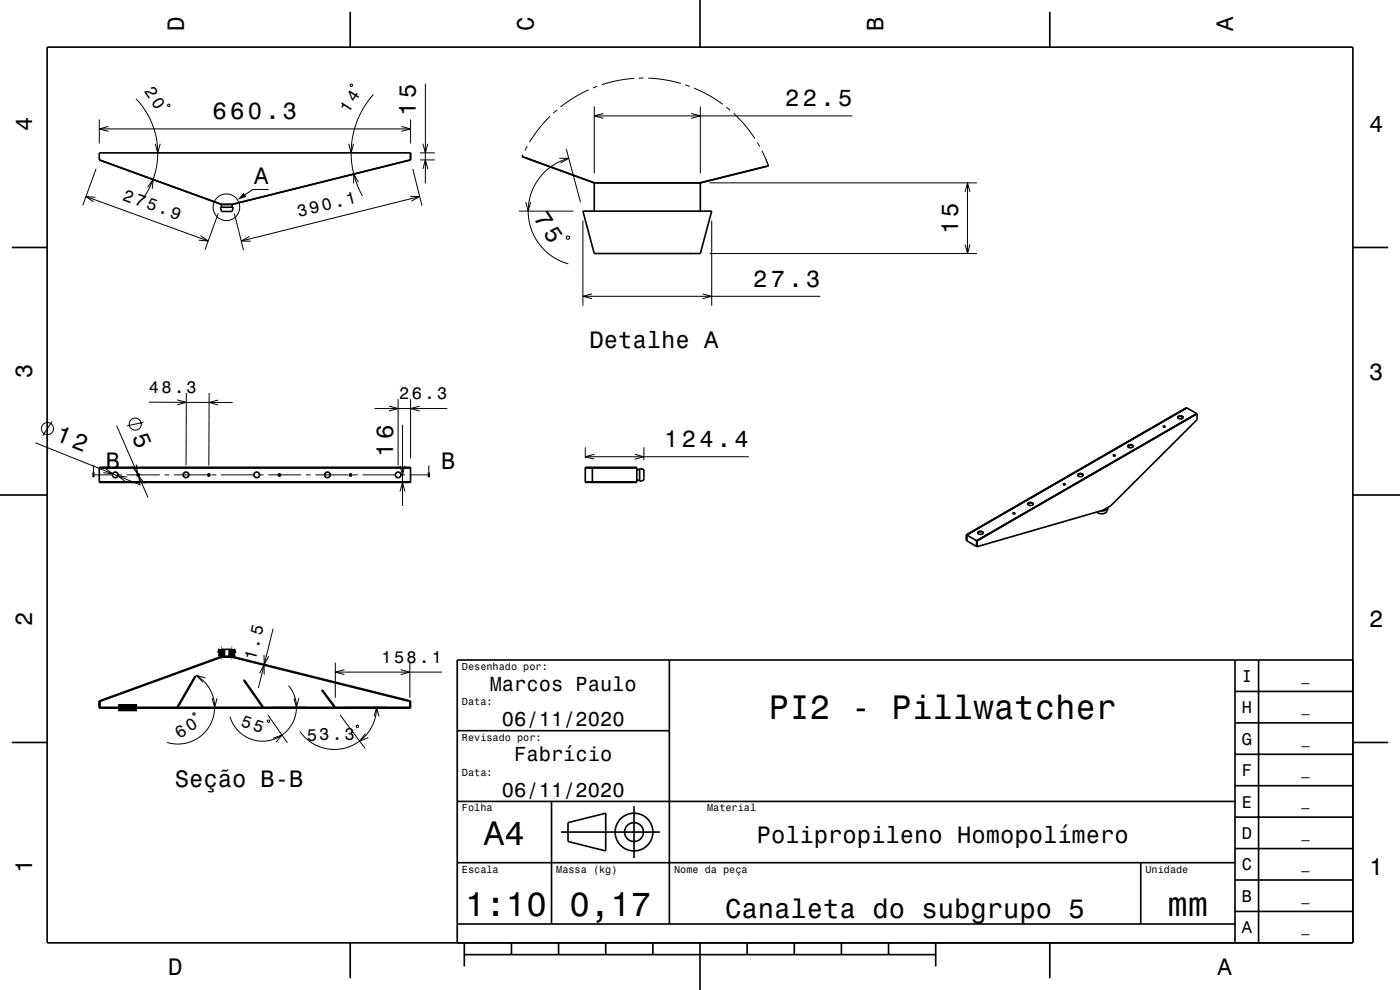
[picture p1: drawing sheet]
<svg xmlns="http://www.w3.org/2000/svg" width="297mm" height="210mm" viewBox="0 0 297 210" stroke-linecap="round" stroke-linejoin="round" font-family="sans-serif">
<g fill="none" stroke="#000" stroke-width=".21">
<path d="M74.4 17.9h.3v.4h-.4zM90.2 17.8v21.1M124.9 19.1l-3.1 1.6-2.9 2M126.7 18.3l-.9 .4M134.5 16.6l-3.4 .5-3.4 .9M136.5 16.6h-1M137.5 16.6l3.5 .3 3.4 .8M145.4 18l.9 .3M147.2 18.7l3.4 1.6 2.7 1.8M20.4 35.8l-2.8 7.8M21.1 25.3v5.1M21.1 27.3h66"/>
<path d="M23 26.8l-1.9 .5 1.9 .6M28.8 21l1.9 2.2 1.4 2.7 .9 2.6 .4 2.9-.1 3-.5 2.7-1.1 2.8-1.6 2.5M31.3 39.7l1.2-1.6-.2 2M32.9 30.5l.6 1.9 .5-1.9M35.6 22.2l.4-.1v.4l-.4 .1zM74 30.5l.5 1.9 .5-1.9M76 38.7l-1-1.8v2M79.2 20l-1.7 2.2-1.4 2.6-1 2.9-.5 2.9-.1 3 .4 2.7 .9 2.9 1.1 2.4M85.2 26.8l1.9 .5-1.9 .6M87.1 25.3v5.1M87.6 35.9l1.9 7.7M89.1 33.9h3.1"/>
<path d="M89.1 32.4h3.1M89.7 35.9l.5-2 .6 2M89.7 30.5l.5 1.9 .6-1.9M110.9 32.8l-.2 .4M111.8 31l-.4 .9M116.7 24.7l-2.4 2.6-2 2.9M118.1 23.3l-.7 .7M118.7 33.6h2l-1.8 1M120.1 31.6l3 11.3M120.7 33.6a11.6 11.6 0 0 0-8.7 11.1 11.6 11.6 0 0 0 8.6 11.3M126.1 22.6v14.2M126.1 24.6h54.7"/>
<path d="M128 24.1l-1.9 .5 1.9 .5M146.6 24.1l2 .5-2 .5M148.6 22.6v14.2M150.6 38.8h56.7M154.1 22.7l.8 .7M155.6 24l2.6 2.8 1.9 2.6M160.7 30.2l.5 .9M161.6 32l1.4 3.2-.5-1.4M205.3 38.8v15M18.2 41.7l26 9.4M20.2 41.9l-2-.2 1.7 1.1M42.5 50l1.7 1.1-2-.2"/>
<path d="M46.3 45.2l-2.8 7.8M49.7 45.3l2 7.8M52.9 50.2l-1.7 .9 2 .1M57 40.2h-3.4l-1.6 1.1M87 41.7h2l-1.7 1M89 41.7l-37.8 9.4M110 44.8h11.7M111.5 42.9l.5 1.9 .6-1.9M120.2 50.2l.5-.1 .1 .5-.5 .1zM123.7 46.8v18.1M150.6 53.8h56.7M151 46.8v18.1"/>
<path d="M204.7 40.7l.6-1.9 .5 1.9M204.7 51.9l.6 1.9 .5-1.9M123.7 62.9h50.3M125.6 62.3l-1.9 .6 1.9 .5M149 62.3l2 .6-2 .5M7.5 93.9l22.2 8.9M11 89.4l-1.9 3M19.8 98.7v1.7M22.3 99.3l1.6 1.2-2-.2M24.7 90.3l6.7 15.3M28.9 98.5l.3 2-1.2-1.5M30.4 89.6l-3.5 .7"/>
<path d="M31.6 85.3l17.8 .1M37.6 84.8l1.9 .6-1.9 .5M39.5 83.4v15.3M44.4 83.4l-.1 15.4M46.3 84.9l-1.9 .5 1.9 .5M79.5 86.7h15.4M82.5 86.1l2 .6-2 .5M84.5 84.7v14M84.9 98.8l.5 1.9 .5-1.9M85.4 90.1v17.2M87.1 84.7v12.5M89 86.1l-1.9 .6 1.9 .5"/>
<path d="M91 98.7v1.7M124.2 94.9v2.3M124.2 96.9h34.7M126.1 96.4l-1.9 .5 1.9 .5M134.7 96.4l1.9 .5-1.9 .5M136.6 94.9v2.7M20.1 100.7h3.8M24.9 100.7h1M26.9 100.7h7M27 101.2l-2-.2 1.6 1.2M30.7 102.5l-1.3-1.5 .3 2M34.9 100.7h1"/>
<path d="M36.9 100.7h7M44.9 100.7h1M46.9 100.7h7M54.9 100.7h1M56.9 100.7h7M64.9 100.7h1M66.9 100.7h7M74.9 100.7h1M76.9 100.7h7M84.9 104.3l.5-2 .5 2M84.9 100.7h1M86.9 100.7h3.8"/>
<path d="M49.5 139.3l-.1 .1M56 138.9v2l1-1.7M57.9 133.4l-3.1 12.5M21.2 149.9l-.1 .1M27.2 146.4l-.7 .5M31 150l-.3 .2M40.9 151.3l.4-.1v.4l-.3 .1zM41 150l-.3 .2M41.1 144.2l-.3 .1M41.6 143.3a7.8 7.8 0 0 1 3.3 9.8 7.8 7.8 0 0 1-9.5 4.4M43.6 143.8l-2-.5 1.4 1.4M45 148.1l.5 1.9 .6-1.9"/>
<path d="M51 150l-.3 .2M54.5 148l-.2 .1M55 142.8l1-1.7v2M56.5 141.1l-.2 .1M56.7 152.8h.4l.1 .3-.4 .1zM56.8 151.7l4.2 5.9M57.7 150h7.2M57.9 156.6l1.9-.7-1.3 1.6M61 150l-.3 .2M61.2 145.4a7.2 7.2 0 0 1-2.1 11 7.2 7.2 0 0 1-10.3-4.4M62.4 148.1l.5 1.9 .5-1.9M63.5 142.8l-.2 .1"/>
<path d="M70.5 144.5l-.2 .2M71.1 150l-.4 .2M71.1 140.6v7.4M71.1 142.6h22.7M72.1 151.6l5.4 7.2M72.9 150h9M73.1 142.1l-2 .5 2 .5M75.7 153.8l.4 .2-.2 .3-.3-.1zM77.5 146.3l-.2 .1M77.5 155.6l-1.2 1.6 1.8-.7M79.4 152l.5-2 .5 2M79.9 150a8.9 8.9 0 0 1-6.3 8.6 8.9 8.9 0 0 1-10-3.4"/>
<path d="M81 150l-.3 .2M84.5 148l-.2 .1M85 142.1l1.9 .5-1.9 .5M86.9 140.6v7.4"/>
<circle cx="48" cy="44" r="2.82"/>
<circle cx="10.1" cy="90.9" r="1.28"/>
<circle cx="28.7" cy="90" r="1.28"/>
</g>
<path d="M47 137.7l.1 1.5-.1-.6h-.2zM49.1 137.7l.4 .9h-.3v.6zM25.1 150h4v.2h-4z" fill="none" stroke="#000" stroke-width="1.4" stroke-linecap="butt"/>
<g fill="none" stroke="#000" stroke-width=".35">
<path d="M10 10h277v190h-277zM74.3 2.5v7.5M148.5 0v10M222.7 2.5v7.5M110.7 33.2l15.4 5.6M126.1 38.8h22.5M126.1 38.8v6M148.6 38.8v6M163 35.2l-14.4 3.6M2.5 52.5h7.5M46.8 44h2.7l-.3 .9h-2.2zM47 43.4l-25.9-9.5v-1.5h66v1.5l-37.9 9.5"/>
<path d="M47 43.4h2.2M47 43.4v.6M49.2 43.4v.6M123.7 44.8h27.3l-2.4 9h-22.5zM287 52.5h7.5M21.1 99.1h66v3.2h-66zM21.1 99.2h66M124.2 99.2h10.9M124.2 99.1h10.9v3.2h-10.9zM125.7 99.1v3.2M135.1 99.6h.6M135.7 99.4l.9 .2v2.3l-.9 .2z"/>
<path d="M236.2 96.7h.4M236.2 96.5l.4 .1-.4 .1zM239.2 94.7a.75 .75 0 0 1 1.2 0M239.4 94.4l.4-.1 .6 .2a.57 .57 0 0 1-.6 .5 .57 .57 0 0 1-.6-.5zM239.6 94.4l-.2 .5M246.8 90.6h.4M246.8 90.4l.4 .1-.4 .1zM249.8 88.6a.75 .75 0 0 1 1.2 0M250 88.3l.4-.1 .6 .2a.57 .57 0 0 1-.6 .5 .57 .57 0 0 1-.5-.5zM250.9 88.5l-.4 .4M251.8 86.5l-46.8 26.9M251.8 86.5l-46.7 27"/>
<path d="M251.8 86.5l2.1 1.2M253.9 87.7l.1 .1M253.9 87.7l-46.7 27M254 87.8v1.2l-18.4 18.3-1.6 .9-26.7 7.8M254 87.8l-46.7 26.9M0 105h10M21.1 102.2h66M29.1 100.6l.2-.1 .2 .3-.3 .2zM44.1 100.6l.2-.1 .2 .3-.4 .2zM59.1 100.6l.2-.1 .2 .3-.4 .2zM74.2 100.6l.2-.1 .2 .3-.4 .2zM124.2 102.2h10.9"/>
<path d="M135.1 101.9h.6M205 113.4l.1 1.3M205 113.4l.1 .1M205.1 113.5v1.2M205.1 114.7l2.1 1.2M205.1 113.5l2.1 1.2M207.2 115.9l.1 .1M207.2 114.7v1.2M207.2 114.7h.1M207.3 114.7v1.3M207.4 113.1a.75 .75 0 0 1 1.2 0M207.5 112.8l.5-.1 .5 .2a.57 .57 0 0 1-.5 .5 .57 .57 0 0 1-.6-.5z"/>
<path d="M214.9 109h.4M214.9 108.8l.5 .1-.4 .1zM218 107a.75 .75 0 0 1 1.2 0M218.2 106.7l.4-.2 .6 .3a.57 .57 0 0 1-.6 .4 .57 .57 0 0 1-.6-.4zM225.6 102.8h.4M225.6 102.7h.4l-.4 .1zM228.6 100.8a.75 .75 0 0 1 1.2 0M228.8 100.5l.4-.1 .6 .2a.57 .57 0 0 1-.6 .5 .57 .57 0 0 1-.6-.4zM234.8 107.8l-.8 .4M235 107.7l-.2 .8a1.47 1.47 0 0 1-2.1 .1M235 107.7a1.41 1.41 0 0 1-1.5 .7M235.1 107.6l-.1 .1"/>
<path d="M287 105h10M47.1 137.7v1.5M49.1 137.7v1.5M49.2 139.4v-.8h.3l-.3-.9h-2.2l-.2 .9h.2v.8M142 140v56M262 140v60M267 140v60M287 140h-190v60M2.5 157.5h7.5M21.1 148.7l25.9-9.5h2.2l37.9 9.5v1.5h-66zM21.2 148.8l25.8-9.4h2.2l37.7 9.4v1.2h-15.8l-2.7-3.6h-.2l2.7 3.6h-15l-4.1-5.7h-.1l4 5.7h-18l3.8-6.5h-.1l-3.8 6.5h-16.4zM23.9 150v.2"/>
<path d="M25.1 150v.2M29.1 150v.2M29.6 150v.2M38.9 150v.2M40.1 150v.2M44 150v.2M44.5 150v.2M53.9 150v.2M55.1 150v.2M59 150v.2M59.5 150v.2M68.9 150v.2"/>
<path d="M70.1 150v.2M74.1 150v.2M74.6 150v.2M83.9 150v.2M85.1 150v.2M97 155h45M262 153.3h25M262 146.7h25M287 157.5h7.5M97 170h165M117 170v26M119 176.5h21"/>
<path d="M120.5 174.5l8-2v8l-8-2zM134.5 171v11M262 173.3h25M262 166.7h25M262 160h25M97 196h165M97 183h165M242 183v13M262 193.3h25M262 186.7h25M262 180h25M74.3 200v7.5"/>
<path d="M98.5 202.5h100M98.5 200v5M108.5 200v2.5M118.5 200v2.5M128.5 200v2.5M138.5 200v2.5M148.5 200v10M158.5 200v2.5M168.5 200v2.5M178.5 200v2.5M188.5 200v2.5M198.5 200v5"/>
<path d="M222.7 200v7.5"/>
<circle cx="24.5" cy="100.7" r=".6"/>
<circle cx="39.5" cy="100.7" r=".6"/>
<circle cx="54.5" cy="100.7" r=".6"/>
<circle cx="69.5" cy="100.7" r=".6"/>
<circle cx="84.5" cy="100.7" r=".6"/>
<circle cx="134.5" cy="176.5" r="2"/>
<circle cx="134.5" cy="176.5" r="4"/>
</g>
<path d="M19.6 100.7h.5M90.7 100.7h.5" fill="none" stroke="#000" stroke-width="1" stroke-linecap="butt"/>
<g fill="#000">
<path d="M51.7 40.9l.6 .8-1.9 .7z" fill-rule="evenodd"/>
<path d="M19.8 100.4h.1l-.1 .3z" fill-rule="evenodd"/>
<path d="M90.9 100.4h.2l-.1 .3z" fill-rule="evenodd"/>
</g>
<g font-size="7.2">
<text x="163.1" y="152.6">PI2 - Pillwatcher</text>
<text x="102.7" y="179.3">A4</text>
<text x="98.7" y="194.3">1:10</text>
<text x="120.8" y="194.3">0,17</text>
<text x="247.7" y="194.3">mm</text>
</g>
<text font-size="5.8" x="153.8" y="194.6">Canaleta do subgrupo 5</text>
<text font-size="5.1" x="28" y="92.8" transform="rotate(67 28 92.8)">5</text>
<g font-size="5">
<text x="39" y="6.5" transform="rotate(-90 39 6.5)">D</text>
<text x="113.2" y="6.5" transform="rotate(-90 113.2 6.5)">C</text>
<text x="187.4" y="6.5" transform="rotate(-90 187.4 6.5)">B</text>
<text x="261.6" y="6.5" transform="rotate(-90 261.6 6.5)">A</text>
<text x="166.6" y="22.6">22.5</text>
<text x="6.8" y="27.8" transform="rotate(-90 6.8 27.8)">4</text>
<text x="45.1" y="25.3">660.3</text>
<text x="88.2" y="24.5" transform="rotate(-90 88.2 24.5)">15</text>
<text x="290.5" y="28.1">4</text>
<text x="53.9" y="39">A</text>
<text x="113.1" y="46.2" transform="rotate(56 113.1 46.2)">75</text>
<text x="203.3" y="49.7" transform="rotate(-90 203.3 49.7)">15</text>
<text x="159.8" y="60.9">27.3</text>
<text x="125.1" y="73.9">Detalhe A</text>
<text x="6.8" y="80.3" transform="rotate(-90 6.8 80.3)">3</text>
<text x="290.5" y="80.6">3</text>
<text x="11.5" y="93.4" transform="rotate(22 11.5 93.4)">12</text>
<text x="140.9" y="94.9">124.4</text>
<text x="22.5" y="99.4">B</text>
<text x="83.4" y="96.9" transform="rotate(-90 83.4 96.9)">16</text>
<text x="93.6" y="99.4">B</text>
<text x="6.8" y="132.8" transform="rotate(-90 6.8 132.8)">2</text>
<text x="290.5" y="133.1">2</text>
<text x="37.1" y="166.9">Seção B-B</text>
<text x="160.5" y="178.8">Polipropileno Homopolímero</text>
<text x="6.8" y="185.3" transform="rotate(-90 6.8 185.3)">1</text>
<text x="290.5" y="185.6">1</text>
<text x="35.7" y="206.8">D</text>
<text x="258.3" y="206.8">A</text>
</g>
<g font-size="4.3">
<text x="103.9" y="146.5">Marcos Paulo</text>
<text x="106.5" y="154">06/11/2020</text>
<text x="109.1" y="161.5">Fabrício</text>
<text x="106.5" y="169">06/11/2020</text>
</g>
<g font-size="3.6">
<text x="30.5" y="19.4" transform="rotate(56 30.5 19.4)">20</text>
<text x="73.9" y="24.1" transform="rotate(-57 73.9 24.1)">14</text>
<text x="25.9" y="42.3" transform="rotate(20 25.9 42.3)">275.9</text>
<text x="63.4" y="46" transform="rotate(-14 63.4 46)">390.1</text>
<text x="31.6" y="83.3">48.3</text>
<text x="84.7" y="84.7">26.3</text>
<text x="54.2" y="140.2" transform="rotate(-76 54.2 140.2)">1.5</text>
<text x="80.9" y="140.6">158.1</text>
<text x="263.4" y="144.6">I</text>
<text x="51" y="154" transform="rotate(18 51 154)">55</text>
<text x="263.4" y="151.3">H</text>
<text x="38.1" y="156.7" transform="rotate(-33 38.1 156.7)">60</text>
<text x="65.1" y="157.1" transform="rotate(-2 65.1 157.1)">53.3</text>
<text x="263.4" y="158">G</text>
<text x="263.4" y="164.6">F</text>
<text x="263.4" y="171.3">E</text>
<text x="263.4" y="178">D</text>
<text x="263.4" y="184.6">C</text>
<text x="263.4" y="191.3">B</text>
<text x="263.4" y="198">A</text>
</g>
<g font-size="2.9">
<text x="276.1" y="144.4">_</text>
<text x="276.1" y="151">_</text>
<text x="276.1" y="157.7">_</text>
<text x="276.1" y="164.4">_</text>
<text x="276.1" y="171">_</text>
<text x="276.1" y="177.7">_</text>
<text x="276.1" y="184.4">_</text>
<text x="276.1" y="191.1">_</text>
<text x="276.1" y="197.7">_</text>
</g>
<g font-size="2.2">
<text x="98" y="142.1">Desenhado por:</text>
<text x="98" y="149.6">Data:</text>
<text x="98" y="157.1">Revisado por:</text>
<text x="98" y="164.6">Data:</text>
<text x="98" y="172.1">Folha</text>
<text x="150" y="172.1">Material</text>
<text x="98" y="185.1">Escala</text>
<text x="118" y="185.1">Massa (kg)</text>
<text x="143" y="185.1">Nome da peça</text>
<text x="243" y="185.1">Unidade</text>
</g>
</svg>
